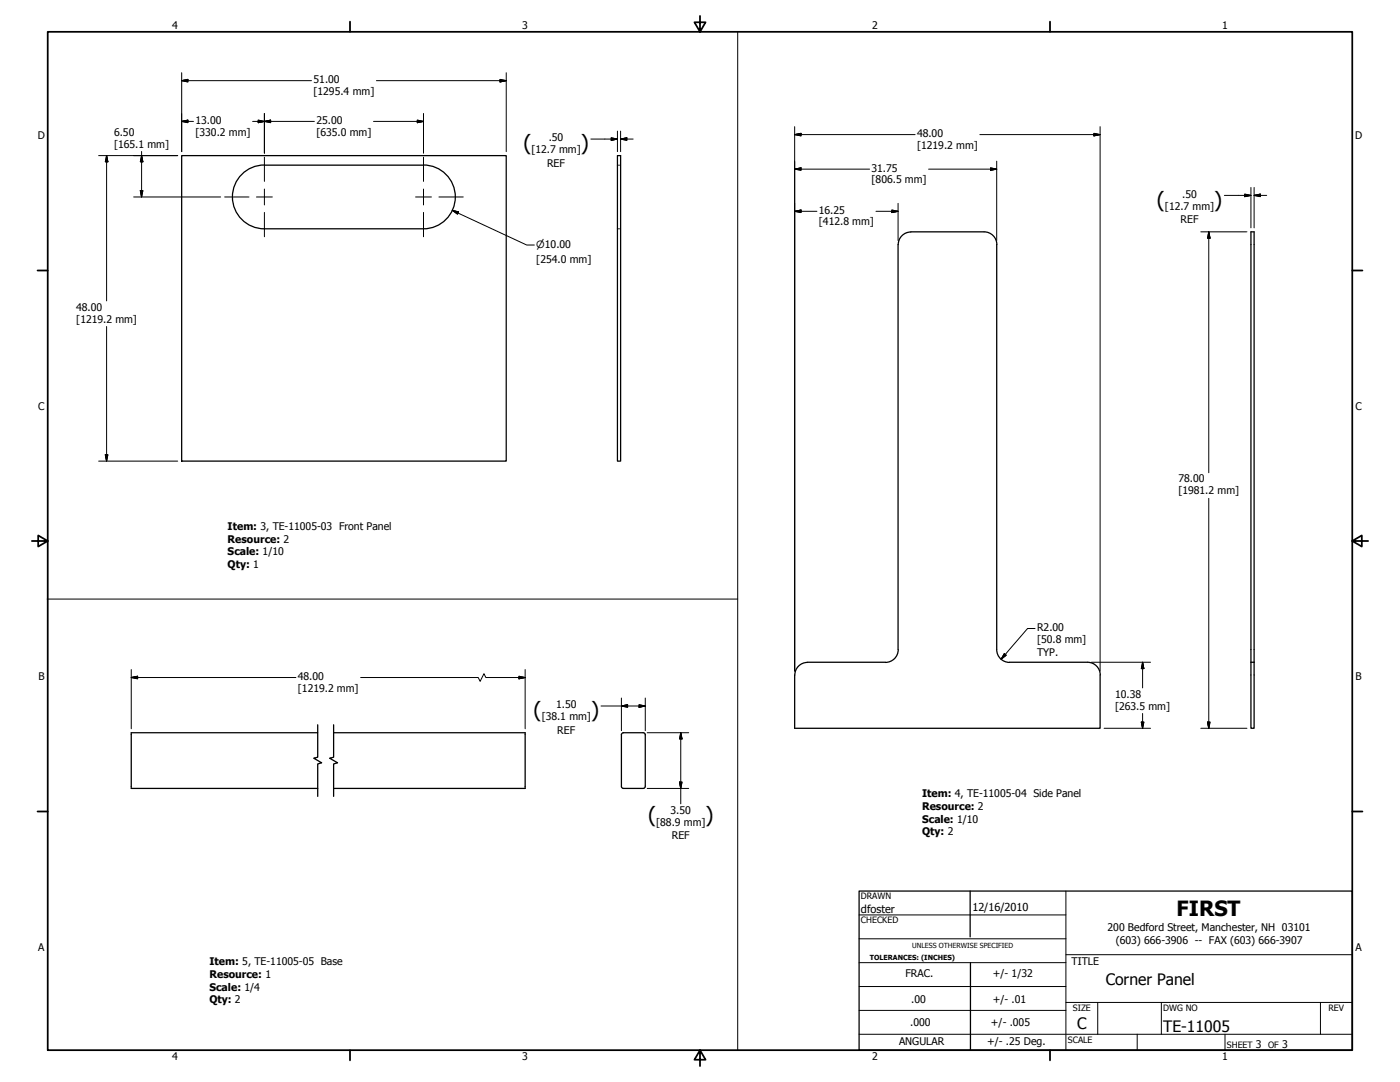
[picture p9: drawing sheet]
<svg xmlns="http://www.w3.org/2000/svg" width="559mm" height="432mm" viewBox="0 0 559 432" stroke-linecap="round" stroke-linejoin="round" font-family="sans-serif">
<!-- layer: Visible (ANSI) -->
<g fill="none" stroke="#000" stroke-width=".51">
<path d="M72.5 62.1h129.6v121.9h-129.6zM105.5 65.8a12.7 12.7 0 0 0-12.7 12.8 12.7 12.7 0 0 0 12.7 12.7M105.5 65.9h63.5M169 65.8a12.7 12.7 0 0 1 12.7 12.8 12.7 12.7 0 0 1-12.7 12.7h-63.5M246.4 62.1h1.3v121.9h-1.3zM358.5 97.6v161.6M363.5 92.5h29.3a5.1 5.1 0 0 1 5.1 5.1l-.1 161.6a5.1 5.1 0 0 0 5.1 5.2l31.1-.1a5.1 5.1 0 0 1 5.2 5.1M363.6 92.6a5 5 0 0 0-5.1 5M358.5 259.2a5.1 5.1 0 0 1-5.1 5.2M317.2 269.4v21.2h121.9v-21.2M353.4 264.3l-31.1 .1a5 5 0 0 0-5.1 5M499.3 264.3v-171.8h1.3v171.8"/>
<path d="M499.3 264.3v26.3h1.3v-26.3M499.3 264.3h1.3M126.8 292.4h-74.4v22.2h74.4M126.8 289.2v13l-1.6 .4 3.2 1.8-1.6 .5v12.9M133.2 292.4h76.4v22.2h-76.4M133.2 289.2v13l-1.6 .4 3.1 1.8-1.5 .5v12.9M248.8 292.4h8l.5 .3 .3 .5-.1 21-.7 .4h-8M248.8 292.4l-.5 .2-.3 .6v20.6l.3 .6 .5 .2"/>
</g>
<!-- layer: Visible Narrow (ANSI) -->
<path d="M246.4 65.9h.5M247.3 65.9h.4M246.4 91.3h.5M247.3 91.3h.4" fill="none" stroke="#000" stroke-width=".4"/>
<!-- layer: Border (ANSI) -->
<g fill="none" stroke="#000" stroke-width=".7">
<path d="M19 12.7h520.8v406.4h-520.8zM139.7 8.6v4.1M279.4 6.3v6.4l-2.2-3.8h4.4l-2.2 3.8M419.1 8.6v4.1M15 107.9h4M539.8 107.9h4M12.7 215.9h6.3l-3.8-2.2v4.4l3.8-2.2M539.8 215.9l3.8 2.2v-4.4l-3.8 2.2h6.3M15 323.8h4M539.8 323.8h4M139.7 419.1v4.1M279.4 419.1l2.2 3.8h-4.4l2.2-3.8v6.3"/>
<path d="M419.1 419.1v4.1"/>
</g>
<!-- layer: Title (ANSI) -->
<path d="M342.9 355.6h196.9v63.5h-196.9zM387.2 355.6v18.3M387.3 384.2v34.9" fill="none" stroke="#000" stroke-width=".51"/>
<g fill="none" stroke="#000" stroke-width=".4">
<path d="M425.4 355.6v63.5M342.9 365.1h82.5M342.9 374.6h82.5M342.9 384.2h82.5M342.9 393.7h82.5M425.4 381h114.4M342.9 412.7h196.9M342.9 403.2h82.5M425.4 400h114.4M438.1 400v12.7M453.9 412.7v6.4M463.5 400v12.7"/>
<path d="M488.9 412.7v6.4M527 400v12.7"/>
</g>
<!-- layer: Detail Boundary (ANSI) -->
<path d="M294.4 12.6v406.6M18.8 239.1h275.6" fill="none" stroke="#000" stroke-width=".4"/>
<!-- layer: Symbol (ANSI) -->
<path d="M89.7 78.6h9.7M102.4 78.6h6.3M105.5 62.7v9.7M105.5 75.4v6.4M169 75.4v3.2h-3.1M169 62.7v9.7M172.2 78.6h-3.2v3.2M175.2 78.6h9.7M105.5 84.8v9.7M169 84.8v9.7" fill="none" stroke="#000" stroke-width=".4"/>
<!-- layer: Dimension (ANSI) -->
<g fill="none" stroke="#000" stroke-width=".4">
<path d="M72.5 32.2l2.5-.5v1zM72.5 29v31.5M72.5 32.2h51.8M150.2 32.2h51.9M199.6 31.7l2.5 .5-2.5 .5zM202.1 29v31.5M72.5 48.5l2.5-.6v1.1zM72.5 48.5h4.7M100.8 48.5h24.7M103.1 47.9l2.4 .6-2.4 .5zM105.5 48.5l2.5-.6v1.1zM105.5 45.3v15.9"/>
<path d="M149.1 48.5h19.9M166.6 47.9l2.4 .6-2.4 .5zM169 45.3v15.9M235.8 55.5h10.6M244 55l2.4 .5-2.4 .5zM246.4 52.3v8.2M247.7 55.5l2.5-.5v1zM247.7 55.5h5M247.7 52.3v8.2M317.2 53.7l2.5-.5v1zM317.2 53.7h48.1M317.2 50.5v217.3"/>
<path d="M391.1 53.7h48M436.6 53.2l2.5 .5-2.5 .5zM439.1 50.5v217.3M39.4 62.1h31.5M42.5 62.1l.6 2.5h-1.1zM42.5 62.1v58M53.3 78.6h34.8M56 76.1h1l-.5 2.5zM56.5 62.1l.5 2.5h-1zM56.5 60.5v18.1M317.2 67.5l2.5-.5v.9zM317.2 67.5h29.9"/>
<path d="M370.6 67.5h27.2M395.4 67l2.4 .5-2.4 .4zM397.8 64.3v31.7M488.7 78h10.6M496.8 77.5l2.5 .5-2.5 .5zM499.3 74.8v16.1M500.6 78l2.4-.5v1zM500.6 78h5M500.6 74.8v16.1M180.5 83.9l2.5 .7-.4 .9zM180.5 83.9l29.7 13.9h3.1M317.2 84.3l2.5-.5v1z"/>
<path d="M317.2 84.3h8.9M349.6 84.3h8.9M356 83.8l2.5 .5-2.5 .5zM358.5 81.2v14.8M479.3 92.5h18.4M482.5 92.5l.5 2.6h-1zM482.5 92.5v96.2M42.5 130.3v53.7M39.4 184h31.5M42 181.5h1.1l-.6 2.5zM482.5 198.9v91.7M413.1 250.8h-3l-10.5 12.3"/>
<path d="M52.4 270.4l2.5-.5v1zM52.4 270.4h65.7M52.4 267.2v23.6M144 270.4h46.9l.7 1.5 1.6-3 .7 1.5h15.7M207.1 269.9l2.5 .5-2.5 .5zM209.6 267.2v23.6M248 278.6v13M257.6 278.6v13M400.9 260.9l.7 .6-2 1.6zM435.6 264.3h23.6M456.1 264.3l.5 2.5h-1.1zM456.1 264.3v10.2"/>
<path d="M239.9 281.7h17.7M248 281.7l2.5-.5v1.1zM255.1 281.2l2.5 .5-2.5 .6zM258.3 292.4h16.6M271.7 292.4l.5 2.5h-1zM271.7 292.4v28.4M440.7 290.6h18.5M455.5 288.2h1.1l-.5 2.4zM456.1 284.7v5.9M479.3 290.6h18.4M482 288.2h1l-.5 2.4zM258.3 314.6h16.6"/>
<path d="M271.2 312.1h1l-.5 2.5z"/>
</g>
<g fill="#000" stroke="#000" stroke-width=".4">
<path d="M72.5 32.2l2.5-.5zM72.5 32.2l2.5-.5v1zM199.6 32.7l2.5-.5zM199.6 31.7l2.5 .5-2.5 .5zM72.5 48.5l2.5-.6zM72.5 48.5l2.5-.6v1.1zM103.1 49l2.4-.5zM103.1 47.9l2.4 .6-2.4 .5zM105.5 48.5l2.5-.6zM105.5 48.5l2.5-.6v1.1zM166.6 49l2.4-.5zM166.6 47.9l2.4 .6-2.4 .5z"/>
<path d="M244 56l2.4-.5zM244 55l2.4 .5-2.4 .5zM247.7 55.5l2.5-.5zM247.7 55.5l2.5-.5v1zM317.2 53.7l2.5-.5zM317.2 53.7l2.5-.5v1zM436.6 54.2l2.5-.5zM436.6 53.2l2.5 .5-2.5 .5zM42.5 62.1l.6 2.5zM42.5 62.1l.6 2.5h-1.1zM56 76.1l.5 2.5zM56 76.1h1l-.5 2.5z"/>
<path d="M56.5 62.1l.5 2.5zM56.5 62.1l.5 2.5h-1zM317.2 67.5l2.5-.5zM317.2 67.5l2.5-.5v.9zM395.4 67.9l2.4-.4zM395.4 67l2.4 .5-2.4 .4zM496.8 78.5l2.5-.5zM496.8 77.5l2.5 .5-2.5 .5zM500.6 78l2.4-.5zM500.6 78l2.4-.5v1zM180.5 83.9l2.5 .7zM180.5 83.9l2.5 .7-.4 .9z"/>
<path d="M317.2 84.3l2.5-.5zM317.2 84.3l2.5-.5v1zM356 84.8l2.5-.5zM356 83.8l2.5 .5-2.5 .5zM482.5 92.5l.5 2.6zM482.5 92.5l.5 2.6h-1zM42 181.5l.5 2.5zM42 181.5h1.1l-.6 2.5zM52.4 270.4l2.5-.5zM52.4 270.4l2.5-.5v1zM207.1 270.9l2.5-.5zM207.1 269.9l2.5 .5-2.5 .5z"/>
<path d="M400.9 260.9l-1.3 2.2zM400.9 260.9l.7 .6-2 1.6zM456.1 264.3l.5 2.5zM456.1 264.3l.5 2.5h-1.1zM248 281.7l2.5-.5zM248 281.7l2.5-.5v1.1zM255.1 282.3l2.5-.6zM255.1 281.2l2.5 .5-2.5 .6zM271.7 292.4l.5 2.5zM271.7 292.4l.5 2.5h-1zM455.5 288.2l.6 2.4zM455.5 288.2h1.1l-.5 2.4z"/>
<path d="M482 288.2l.5 2.4zM482 288.2h1l-.5 2.4zM271.2 312.1l.5 2.5zM271.2 312.1h1l-.5 2.5z"/>
</g>
<g font-size="8.4">
<text x="208.9" y="59.9">(</text>
<text x="231.8" y="59.9">)</text>
<text x="461.8" y="82.5">(</text>
<text x="484.6" y="82.5">)</text>
<text x="213" y="286.3">(</text>
<text x="235.9" y="286.3">)</text>
<text x="258.7" y="328.2">(</text>
<text x="281.6" y="328.2">)</text>
<text x="469.6" y="365.4">FIRST</text>
</g>
<g font-size="6.3">
<text x="441.3" y="393">Corner Panel</text>
<text x="429.9" y="410.6">C</text>
<text x="464.3" y="411.9">TE-11005</text>
</g>
<g font-size="4.4">
<text x="343.7" y="364.3">dfoster</text>
<text x="388.1" y="363.7">12/16/2010</text>
</g>
<g font-size="4.2">
<text x="68.7" y="11.7">4</text>
<text x="208.4" y="11.7">3</text>
<text x="348.1" y="11.7">2</text>
<text x="487.8" y="11.7">1</text>
<text x="125.2" y="33.1">51.00</text>
<text x="125.2" y="37.8">[1295.4 mm]</text>
<text x="78" y="49.4">13.00</text>
<text x="126.3" y="49.4">25.00</text>
<text x="15.1" y="55.5">D</text>
<text x="45.5" y="54.2">6.50</text>
<text x="45.5" y="58.9">[165.1 mm]</text>
<text x="78" y="54.1">[330.2 mm]</text>
<text x="126.3" y="54.1">[635.0 mm]</text>
<text x="219" y="56.5">.50</text>
<text x="366" y="54.7">48.00</text>
<text x="366" y="59.4">[1219.2 mm]</text>
<text x="540.9" y="55.5">D</text>
<text x="212.1" y="61.2">[12.7 mm]</text>
<text x="218.4" y="66.5">REF</text>
<text x="347.9" y="68.5">31.75</text>
<text x="347.9" y="73.2">[806.5 mm]</text>
<text x="464.9" y="83.6">[12.7 mm]</text>
<text x="471.9" y="78.9">.50</text>
<text x="326.8" y="85.3">16.25</text>
<text x="326.8" y="90">[412.8 mm]</text>
<text x="471.2" y="89">REF</text>
<text x="214.1" y="104.9">[254.0 mm]</text>
<text x="30.4" y="124">48.00</text>
<text x="30.4" y="128.7">[1219.2 mm]</text>
<text x="15.2" y="163.4">C</text>
<text x="541" y="163.4">C</text>
<text x="470.3" y="192.5">78.00</text>
<text x="470.3" y="197.3">[1981.2 mm]</text>
<text x="90.9" y="211.6">Item: 3, TE-11005-03 Front Panel</text>
<text x="90.9" y="216.6">Resource: 2</text>
<text x="90.9" y="221.6">Scale: 1/10</text>
<text x="90.9" y="226.6">Qty: 1</text>
<text x="414" y="251.8">R2.00</text>
<text x="414" y="256.5">[50.8 mm]</text>
<text x="414" y="261.9">TYP.</text>
<text x="15.3" y="271.4">B</text>
<text x="118.9" y="271.3">48.00</text>
<text x="541.1" y="271.4">B</text>
<text x="118.9" y="276.1">[1219.2 mm]</text>
<text x="445.1" y="278.4">10.38</text>
<text x="216.2" y="287.4">[38.1 mm]</text>
<text x="222" y="282.7">1.50</text>
<text x="445.1" y="283.1">[263.5 mm]</text>
<text x="222.4" y="292.7">REF</text>
<text x="368" y="318.2">Item: 4, TE-11005-04 Side Panel</text>
<text x="368" y="323.3">Resource: 2</text>
<text x="261.9" y="329.4">[88.9 mm]</text>
<text x="267.7" y="324.7">3.50</text>
<text x="368" y="328.3">Scale: 1/10</text>
<text x="268.2" y="334.8">REF</text>
<text x="368" y="333.3">Qty: 2</text>
<text x="442.1" y="371.5">200 Bedford Street, Manchester, NH 03101</text>
<text x="445.3" y="376.6">(603) 666-3906 -- FAX (603) 666-3907</text>
<text x="15.2" y="379.3">A</text>
<text x="541" y="379.3">A</text>
<text x="83.6" y="385.3">Item: 5, TE-11005-05 Base</text>
<text x="396.3" y="389.9">+/- 1/32</text>
<text x="427.7" y="385">TITLE</text>
<text x="83.6" y="390.3">Resource: 1</text>
<text x="83.6" y="395.3">Scale: 1/4</text>
<text x="361.4" y="390.1">FRAC.</text>
<text x="83.6" y="400.3">Qty: 2</text>
<text x="363.7" y="400.2">.00</text>
<text x="396.2" y="400.3">+/- .01</text>
<text x="363.3" y="409.4">.000</text>
<text x="395.5" y="409.6">+/- .005</text>
<text x="358.8" y="417.2">ANGULAR</text>
<text x="394.1" y="416.9">+/- .25 Deg.</text>
<text x="501.3" y="418.3">3</text>
<text x="511.8" y="418.3">3</text>
<text x="68.7" y="423.2">4</text>
<text x="208.4" y="423.2">3</text>
<text x="348.1" y="423.2">2</text>
<text x="487.8" y="423.2">1</text>
</g>
<text font-size="4" x="214.1" y="98.9">⌀10.00</text>
<g font-size="3.5">
<text x="343.7" y="358.9">DRAWN</text>
<text x="343.7" y="368.5">CHECKED</text>
<text x="428.2" y="403.4">SIZE</text>
<text x="464.3" y="403.4">DWG NO</text>
<text x="530.3" y="403.4">REV</text>
<text x="426.2" y="416.1">SCALE</text>
<text x="489.7" y="418.3">SHEET</text>
<text x="506.2" y="418.3">OF</text>
</g>
<g font-size="2.8">
<text x="347.2" y="383">TOLERANCES: (INCHES)</text>
<text x="364.1" y="378.3">UNLESS OTHERWISE SPECIFIED</text>
</g>
</svg>
